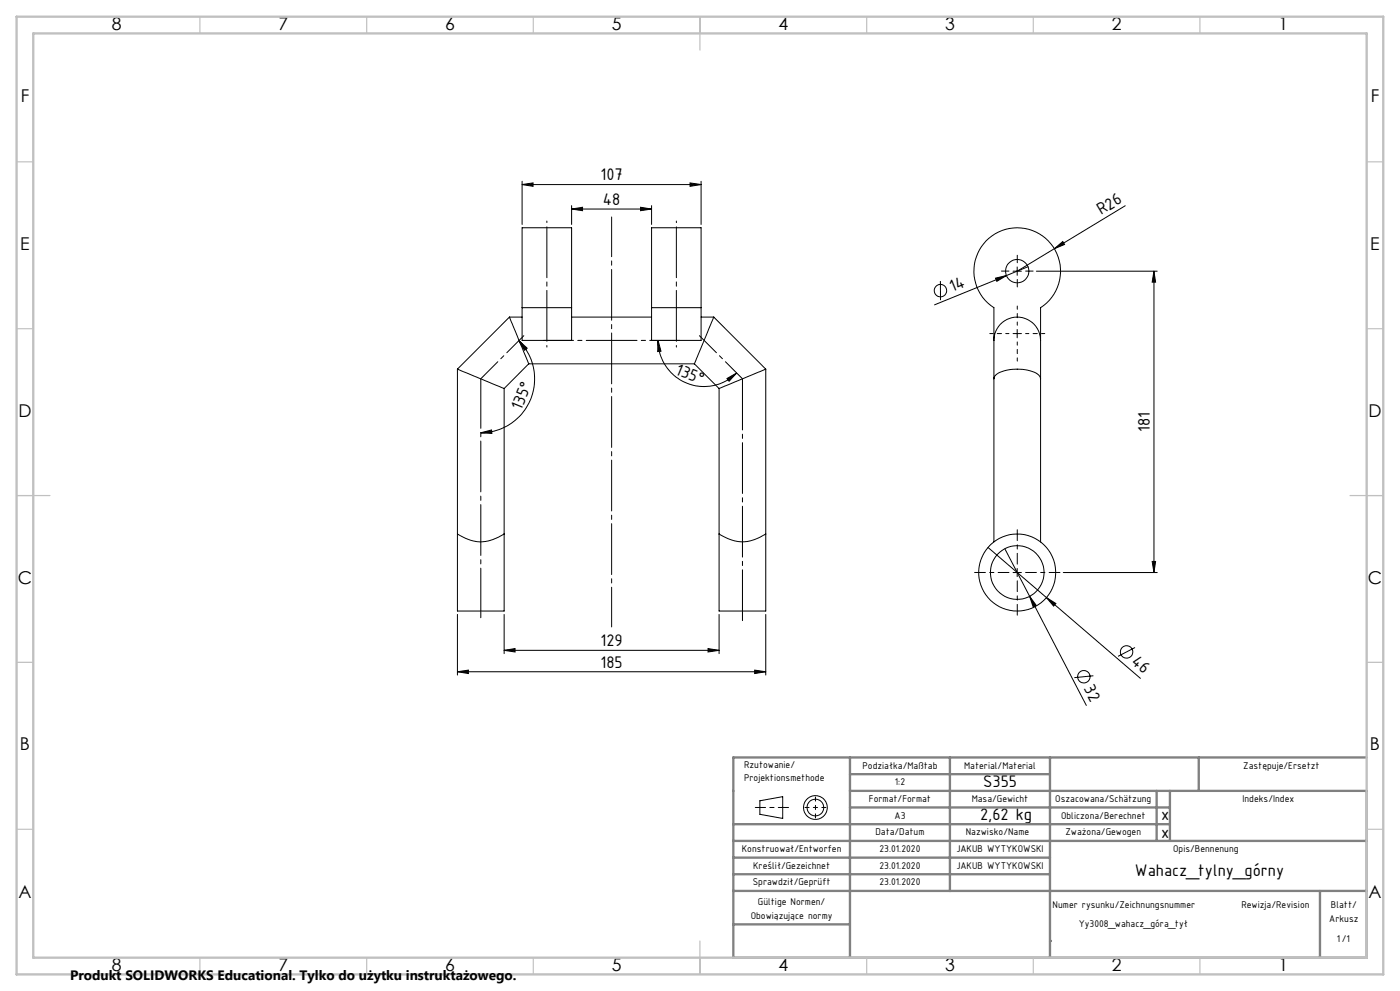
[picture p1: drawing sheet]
<svg xmlns="http://www.w3.org/2000/svg" width="420mm" height="297mm" viewBox="0 0 420 297" stroke-linecap="round" stroke-linejoin="round" font-family="sans-serif">
<g fill="none" stroke="#000" stroke-width=".3">
<path d="M156.6 55.3l3.3-.5v1zM156.6 54.3v13M156.6 55.3h53.7M207 54.8l3.3 .5-3.3 .5zM210.3 54.3v13M171.5 62.6l3.3-.5v1zM171.5 61.6v5.7M171.5 62.6h24M192.2 62.1l3.3 .5-3.3 .5zM195.5 61.6v5.7M308.4 79.9l-6.5 2.7M316.3 74.5l2.5-2.1 .6 .9z"/>
<path d="M337.6 61.7l-32.4 19.6M152.8 95l5.8 14M152.8 95h3.8M152.8 95l-15.6 15.6M156.6 92.2v-23.9h14.9v23.9M156.6 92.2v9.8h14.9v-9.8M156.6 92.2h14.9M171.5 95h24M195.5 92.2v-23.9h14.8v23.9M195.5 92.2v9.8h14.8v-9.8M195.5 92.2h14.8M210.3 95h3.8"/>
<path d="M214.1 95l-5.8 14M214.1 95l15.6 15.6M282.1 84.2l.1 5.8M298.7 83.4l3.2-.8-2.9 1.7zM301.9 82.6l-21.5 8.8M303.9 100h2.5M303.9 81.3h2.5M305.2 80v2.5M305.2 98.7v2.5M310.9 81.3h36.3M346.2 81.3l.5 3.3h-1zM346.2 81.3v90.3"/>
<path d="M137.2 110.6l14 5.8M137.2 110.6v49.5M151.2 116.4v43.7M155.6 102.1l2.6 2.2-.9 .7zM155.6 102.1a16.2 16.2 0 0 1 3.6 17.6 16.2 16.2 0 0 1-15 10M158.6 109h49.7M158.6 109l-7.4 7.4M197.4 102l.9 3.3-1 .1zM197.4 102a13.8 13.8 0 0 0 8.5 12.8 13.8 13.8 0 0 0 15.1-3M208.3 109l7.4 7.4M215.7 116.4v43.7M218.1 113.4l2.9-1.6-2.3 2.5z"/>
<path d="M229.7 110.6l-14 5.8M229.7 110.6v49.5M298.2 113.5a2.91 2.91 0 0 1 2.5-2.2 12.9 12.9 0 0 1 10.9 1.1l.6 1.1M298.2 102a7 7 0 0 1 7-7 7 7 0 0 1 7 7M144.2 129.7l3.3-.8 .1 1zM137.2 160.1v23h14v-23M137.2 160.1a11.6 11.6 0 0 0 14 0M215.7 160.1v23h14v-23M215.7 160.1a11.7 11.7 0 0 0 14 0M296.4 164.1l45.7 39.2M298.2 162.4v-70.2a13 13 0 0 1-2.9-19.4 13 13 0 0 1 19.7 0 13 13 0 0 1-2.8 19.4v70.2M301.4 164.5l7.5 14.2"/>
<path d="M303.9 171.6h2.5M305.2 170.4v2.4M308.9 178.7l2 2.7-.9 .5zM308.9 178.7l17 32.7M313.9 179.1l2.9 1.8-.7 .7zM319 171.6h28.2M345.7 168.3h1l-.5 3.3zM137.2 184.1v18.2M151.2 194.9l3.3-.5v1zM151.2 184.1v11.8M151.2 194.9h64.5M212.4 194.4l3.3 .5-3.3 .5z"/>
<path d="M215.7 184.1v11.8M229.7 184.1v18.2M340.5 194.1l-5.1 2.6M137.2 201.3l3.3-.5v1.1zM137.2 201.3h92.5M226.4 200.8l3.3 .5-3.3 .6zM328 202.5l-5.7 .6M228 240l6.8-1.2v6.5l-6.8-1.3z"/>
<circle cx="282.1" cy="87.1" r="1.85"/>
<circle cx="305.2" cy="81.3" r="3.5"/>
<circle cx="305.2" cy="171.6" r="11.5"/>
<circle cx="305.2" cy="171.6" r="8"/>
<circle cx="338" cy="195.4" r="1.86"/>
<circle cx="325.1" cy="202.8" r="1.86"/>
<circle cx="244.6" cy="242" r="3.6"/>
<circle cx="244.6" cy="242" r="2.49"/>
</g>
<path d="M144.2 113.5v71.6" fill="none" stroke="#000" stroke-width=".3" stroke-dasharray="15.2 1.3 1.3 1.3" stroke-dashoffset=".4"/>
<path d="M164.1 66.2v37.8M202.9 66.2v37.8" fill="none" stroke="#000" stroke-width=".3" stroke-dasharray="15.2 1.3 1.3 1.3" stroke-dashoffset="-1.7"/>
<path d="M157.2 100.6l-13 12.9M209.8 100.6l12.9 12.9" fill="none" stroke="#000" stroke-width=".3" stroke-dasharray="15.2 1.3 1.3 1.3" stroke-dashoffset="8"/>
<path d="M203.9 102h-40.8" fill="none" stroke="#000" stroke-width=".3" stroke-dasharray="15.2 1.3 1.3 1.3" stroke-dashoffset="6.2"/>
<path d="M222.7 186.1v-72.6" fill="none" stroke="#000" stroke-width=".3" stroke-dasharray="15.2 1.3 1.3 1.3" stroke-dashoffset="-.1"/>
<path d="M183.5 65v122.9" fill="none" stroke="#000" stroke-width=".3" stroke-dasharray="15.2 1.3 1.3 1.3" stroke-dashoffset="3.3"/>
<path d="M302.7 171.6h-10.3M305.2 169.1v-10.3M305.2 174.1v10.3M307.7 171.6h10.3" fill="none" stroke="#000" stroke-width=".3" stroke-dasharray="15.2 1.3 1.3 1.3" stroke-dashoffset="12"/>
<path d="M302.7 100h-5.8M305.2 97.5v-5.8M307.7 100h5.7M305.2 102.5v5.7" fill="none" stroke="#000" stroke-width=".3" stroke-dasharray="15.2 1.3 1.3 1.3" stroke-dashoffset="14.3"/>
<path d="M305.2 78.7v-2.2M302.7 81.2h-2.3M305.2 83.7v2.3M307.7 81.2h2.2" fill="none" stroke="#000" stroke-width=".3" stroke-dasharray="15.2 1.3 1.3 1.3"/>
<path d="M244.6 238.9v6.2M241.5 242h6.3" fill="none" stroke="#000" stroke-width=".3" stroke-dasharray="15.2 1.3 1.3 1.3" stroke-dashoffset="14"/>
<path d="M226.6 242h10" fill="none" stroke="#000" stroke-width=".3" stroke-dasharray="15.2 1.3 1.3 1.3" stroke-dashoffset="12.2"/>
<g fill="none" stroke="#808080" stroke-width=".7">
<path d="M255 227v60M255 232h60M285 227v40M315 227v60M347 237v15M351 237v15M359.6 227v10M410 227h-190v60h190v-50h-155M220 247h131M220 252h190M220 257h95M255 242h96"/>
<path d="M220 262h95M220 267h190M220 277h35M396 267v20M315 282h.1"/>
</g>
<g fill="none" stroke="#c0c0c0" stroke-width=".35">
<path d="M60 5v5M110 5v5M160 5v5M210 5v10M260 5v5M310 5v5M360 5v5M5 48.5h5M410 48.5h5M5 98.5h5M410 98.5h5M5 148.5h10"/>
<path d="M405 148.5h10M5 198.5h5M410 198.5h5M5 248.5h5M410 248.5h5M60 287v5M110 287v5M160 287v5M210 282v10M260 287v5M310 287v5M360 287v5"/>
</g>
<path d="M5 5h410v287h-410zM10 10h400v277h-400z" fill="none" stroke="#c0c0c0" stroke-width=".7"/>
<g fill="#000">
<path d="M316.3 74.5l2.5-2.1 .6 .9zM298.7 83.4l3.2-.8-2.9 1.7zM308.9 178.7l2 2.7-.9 .5zM313.9 179.1l2.9 1.8-.7 .7z"/>
<path d="M156.6 55.3l3.3-.5v1zM207 54.8l3.3 .5-3.3 .5z"/>
<path d="M171.5 62.6l3.3-.5v1zM192.2 62.1l3.3 .5-3.3 .5z"/>
<path d="M346.2 81.3l.5 3.3h-1zM345.7 168.3h1l-.5 3.3z"/>
<path d="M197.4 102l.9 3.3-1 .1zM218.1 113.4l2.9-1.6-2.3 2.5z"/>
<path d="M144.2 129.7l3.3-.8 .1 1zM155.6 102.1l2.6 2.2-.9 .7z"/>
<path d="M137.2 201.3l3.3-.5v1.1zM226.4 200.8l3.3 .5-3.3 .6zM151.2 194.9l3.3-.5v1zM212.4 194.4l3.3 .5-3.3 .5z"/>
</g>
<g font-size="5.4">
<text x="180.2" y="54">107</text>
<text x="180.9" y="61.4">48</text>
<text x="330.4" y="64.6" transform="rotate(-31 330.4 64.6)">R26</text>
<text x="285.6" y="87.5" transform="rotate(-22 285.6 87.5)">14</text>
<text x="202.4" y="111.9" transform="rotate(22 202.4 111.9)">135°</text>
<text x="156.3" y="123.3" transform="rotate(-68 156.3 123.3)">135°</text>
<text x="344.9" y="129.4" transform="rotate(-90 344.9 129.4)">181</text>
<text x="180.2" y="193.6">129</text>
<text x="180.2" y="200.1">185</text>
<text x="339.2" y="198.7" transform="rotate(41 339.2 198.7)">46</text>
<text x="325.1" y="206.3" transform="rotate(63 325.1 206.3)">32</text>
<text x="295" y="236">S355</text>
<text x="294" y="245.9">2,62 kg</text>
<text x="348.3" y="245.9">x</text>
<text x="348.3" y="251.2">x</text>
<text x="340.5" y="262.6">Wahacz_tylny_górny</text>
</g>
<g font-size="5.3">
<text x="33.5" y="8.9">8</text>
<text x="83.5" y="8.9">7</text>
<text x="133.5" y="8.9">6</text>
<text x="183.5" y="8.9">5</text>
<text x="233.5" y="8.9">4</text>
<text x="283.5" y="8.9">3</text>
<text x="333.5" y="8.9">2</text>
<text x="383.5" y="8.9">1</text>
<text x="6.2" y="30.7">F</text>
<text x="411.2" y="30.7">F</text>
<text x="6.1" y="74.9">E</text>
<text x="411.1" y="74.9">E</text>
<text x="5.5" y="124.9">D</text>
<text x="410.5" y="124.9">D</text>
<text x="5.3" y="174.9">C</text>
<text x="410.3" y="174.9">C</text>
<text x="6" y="224.9">B</text>
<text x="411" y="224.9">B</text>
<text x="5.5" y="269.2">A</text>
<text x="410.5" y="269.2">A</text>
<text x="33.5" y="290.9">8</text>
<text x="83.5" y="290.9">7</text>
<text x="133.5" y="290.9">6</text>
<text x="183.5" y="290.9">5</text>
<text x="233.5" y="290.9">4</text>
<text x="283.5" y="290.9">3</text>
<text x="333.5" y="290.9">2</text>
<text x="383.5" y="290.9">1</text>
</g>
<text font-size="4.1" x="21" y="293.7">Produkt SOLIDWORKS Educational. Tylko do użytku instruktażowego.</text>
<g font-size="3.2">
<text x="223.2" y="230">Rzutowanie/</text>
<text x="258.7" y="230.4">Podziałka/Maßtab</text>
<text x="289.3" y="230.4">Material/Material</text>
<text x="373" y="230.4">Zastępuje/Ersetzt</text>
<text x="223.2" y="234.2">Projektionsmethode</text>
<text x="268.5" y="235.3">1:2</text>
<text x="260.7" y="240.4">Format/Format</text>
<text x="268.4" y="245.4">A3</text>
<text x="291.5" y="240.4">Masa/Gewicht</text>
<text x="316.6" y="240.4">Oszacowana/Schätzung</text>
<text x="318.3" y="245.4">Obliczona/Berechnet</text>
<text x="372.7" y="240.4">Indeks/Index</text>
<text x="262.6" y="250.4">Data/Datum</text>
<text x="289.8" y="250.4">Nazwisko/Name</text>
<text x="319.6" y="250.4">Zważona/Gewogen</text>
<text x="222.6" y="255.4">Konstruował/Entworfen</text>
<text x="263.9" y="255.4">23.01.2020</text>
<text x="286.9" y="255.4">JAKUB WYTYKOWSKI</text>
<text x="351.9" y="255.4">Opis/Bennenung</text>
<text x="225.9" y="260.4">Kreślił/Gezeichnet</text>
<text x="263.9" y="260.4">23.01.2020</text>
<text x="286.9" y="260.4">JAKUB WYTYKOWSKI</text>
<text x="225.8" y="265.4">Sprawdził/Geprüft</text>
<text x="263.9" y="265.4">23.01.2020</text>
<text x="225.2" y="275.4">Obowiązujące normy</text>
<text x="227.4" y="271.3">Gültige Normen/</text>
<text x="315.8" y="272.1">Numer rysunku/Zeichnungsnummer</text>
<text x="372.4" y="272.1">Rewizja/Revision</text>
<text x="399.3" y="272">Blatt/</text>
<text x="323.6" y="277.9">Yy3008_wahacz_góra_tył</text>
<text x="398.8" y="276.2">Arkusz</text>
<text x="401.1" y="282.2">1/1</text>
</g>
</svg>
